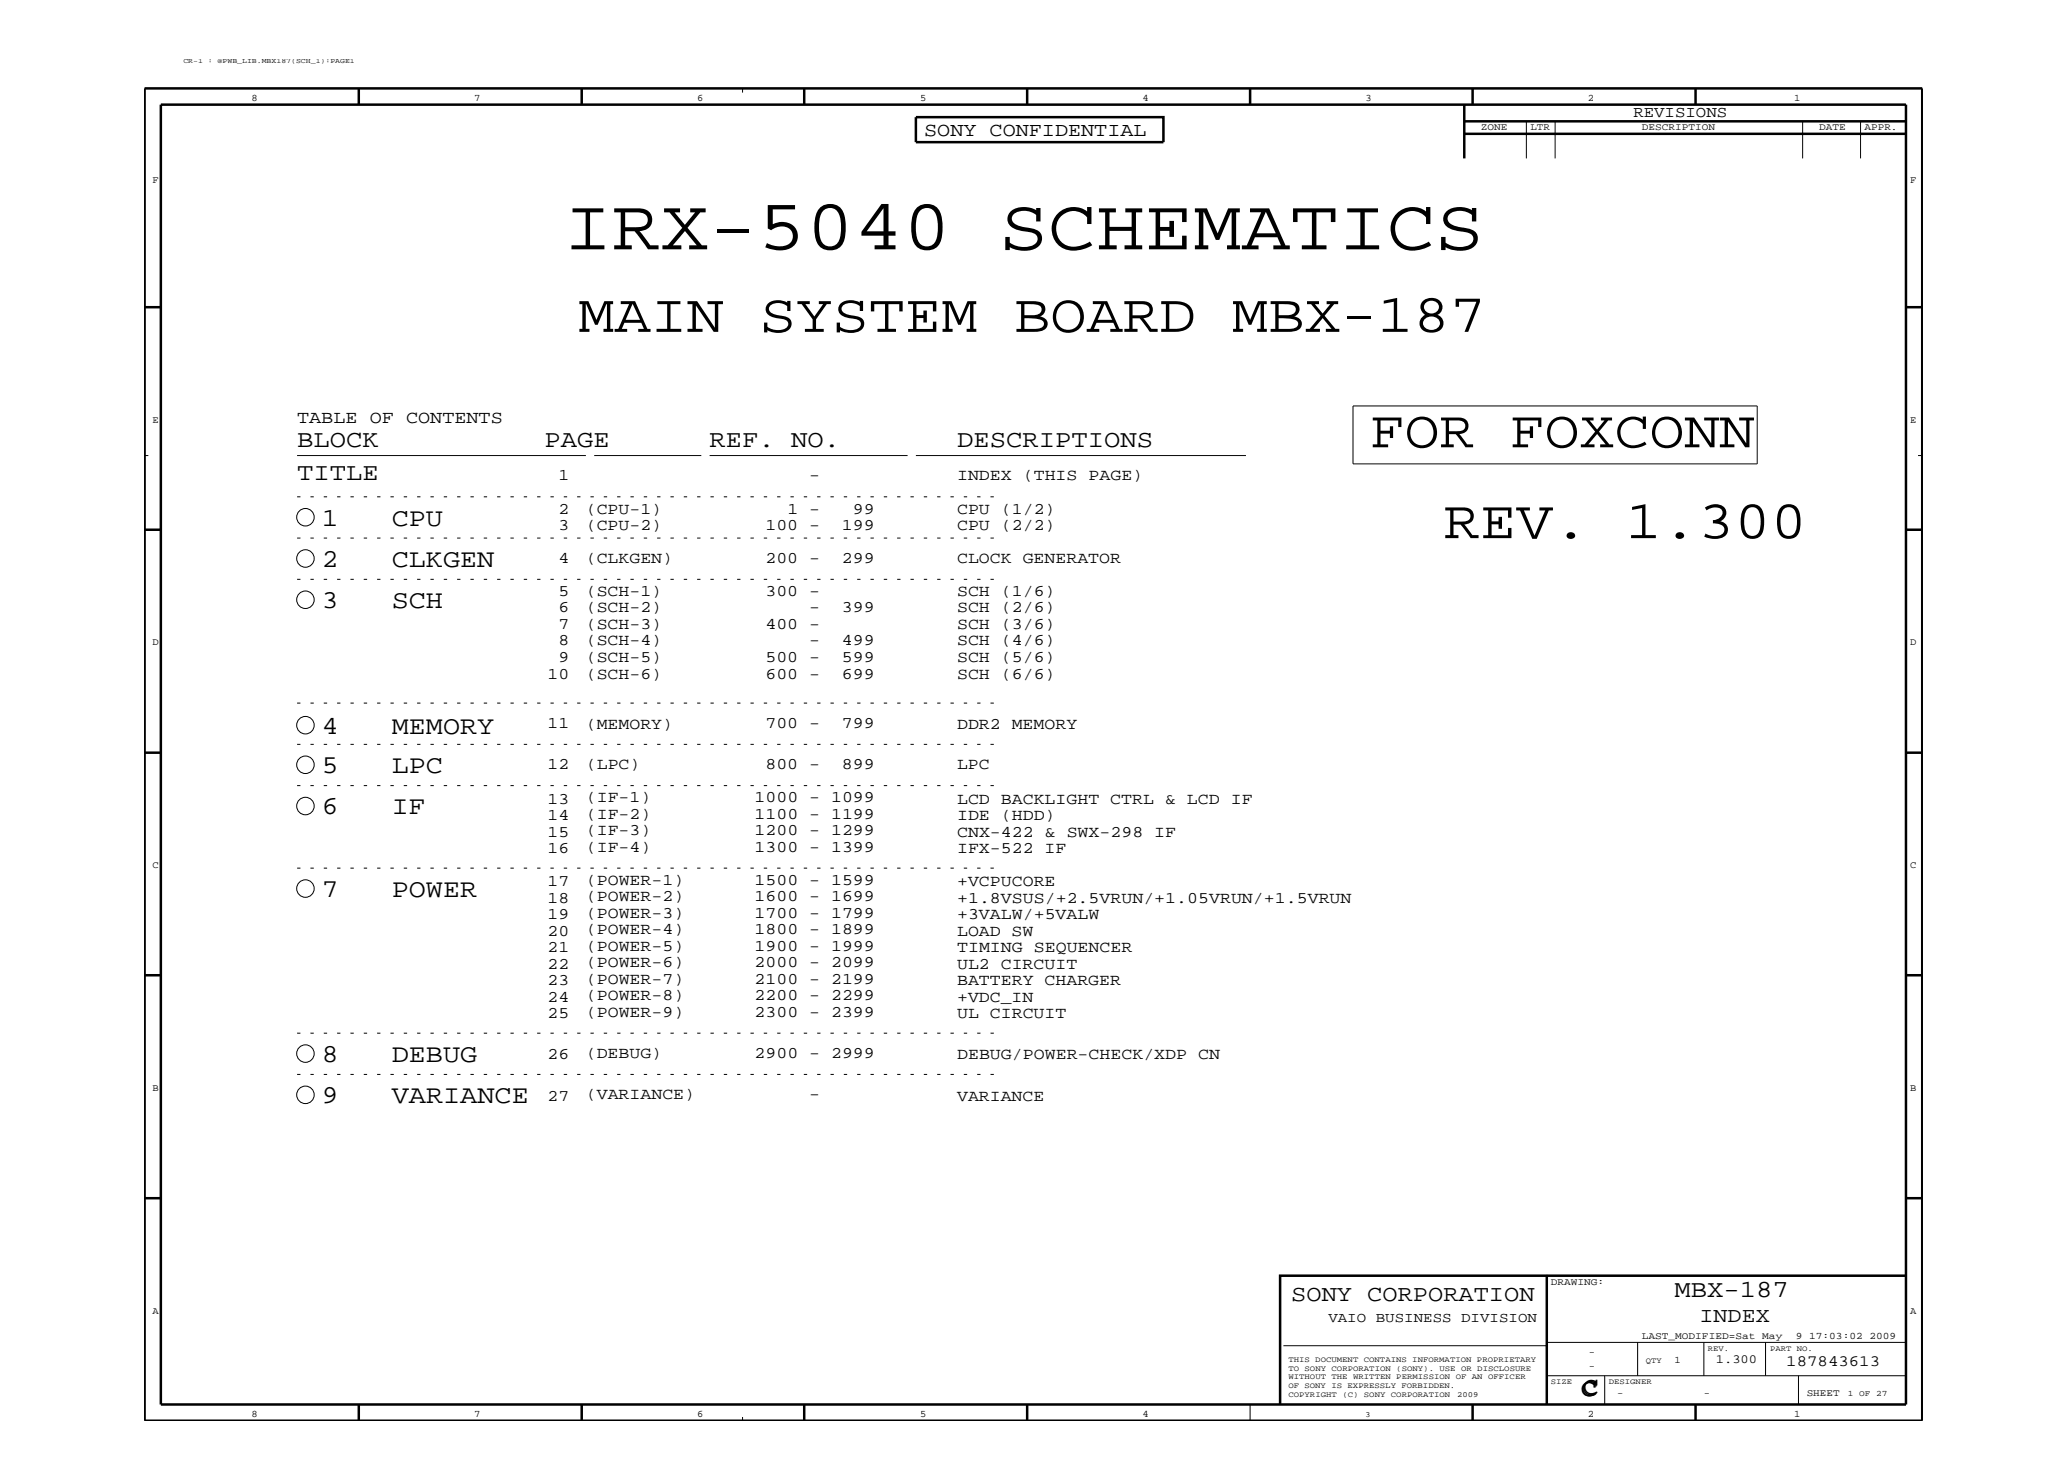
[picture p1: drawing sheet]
<svg xmlns="http://www.w3.org/2000/svg" width="420mm" height="297mm" viewBox="0 0 420 297" stroke-linecap="round" stroke-linejoin="round" font-family="sans-serif">
<g fill="none" stroke="#000" stroke-width=".2">
<path d="M150.9 18v.8M310.2 24.6v7.6M316 24.6v7.6M366.3 24.6v7.6M378.1 24.6v7.6M29.4 92.6h.7M60.4 92.6h58.6M120.7 92.6h21.8M144.2 92.6h40.2M186.1 92.6h67.1M274.9 82.5h82.2v11.7h-82.2zM389.7 92.6h.9"/>
<path d="M260.8 273.4h53.5M314.3 279.5h73M314.3 272.7h73M326.1 279.5v5.9M332.8 272.7v6.8M346.2 272.7v6.8M358.8 272.7v6.8M365.4 279.5v5.9M150.9 287.9v.8M254 285.4v3.3"/>
<circle cx="62.1" cy="105.1" r="1.78"/>
<circle cx="62.1" cy="113.5" r="1.78"/>
<circle cx="62.1" cy="121.9" r="1.78"/>
<circle cx="62.1" cy="147.3" r="1.78"/>
<circle cx="62.1" cy="155.4" r="1.78"/>
<circle cx="62.1" cy="163.8" r="1.78"/>
<circle cx="62.1" cy="180.5" r="1.78"/>
<circle cx="62.1" cy="214.1" r="1.78"/>
<circle cx="62.1" cy="222.4" r="1.78"/>
</g>
<g fill="none" stroke="#000" stroke-width=".51">
<path d="M29.4 18h361.2v270.7h-361.2zM72.9 18v3.3M118.2 18v3.3M163.4 18v3.3M208.7 18v3.3M254 18v3.3M299.2 18v3.3M344.5 18v3.3M32.7 21.3h354.6v264.1h-354.6zM186.1 23.8h50.3v5.1h-50.3zM297.5 21.3v10.9M297.5 27.2h89.8"/>
<path d="M297.5 24.6h89.8M29.4 62.4h3.3M387.3 62.4h3.3M29.4 107.6h3.3M387.3 107.6h3.3M29.4 152.9h3.3M387.3 152.9h3.3M29.4 198.1h3.3M387.3 198.1h3.3M29.4 243.4h3.3M314.3 259v26.4M387.3 243.4h3.3"/>
<path d="M387.3 259.2h-127.2v26.1M72.9 285.4v3.3M118.2 285.4v3.3M163.4 285.4v3.3M208.7 285.4v3.3M299.2 285.4v3.3M344.5 285.4v3.3"/>
</g>
<path d="M60.4 100.9h142.5M60.4 109.3h142.5M60.4 117.7h142.5M60.4 159.6h142.5M60.4 151.2h142.5M60.4 142.9h142.5M60.4 176.4h142.5M60.4 218.3h142.5M60.4 209.9h142.5" fill="none" stroke="#000" stroke-width=".2" stroke-dasharray=".7 2" stroke-linecap="butt"/>
<text font-size="14.8" x="114.6" y="50.7">IRX-5040 SCHEMATICS</text>
<g font-size="11.1">
<text x="117.5" y="67.4">MAIN SYSTEM BOARD MBX-187</text>
<text x="293.4" y="109.3">REV. 1.300</text>
</g>
<text font-size="10.8" x="278.3" y="90.9">FOR FOXCONN</text>
<g font-size="5.2">
<text x="65.4" y="106.8">1</text>
<text x="79.6" y="106.8">CPU</text>
<text x="65.4" y="115.2">2</text>
<text x="79.6" y="115.2">CLKGEN</text>
<text x="65.4" y="123.6">3</text>
<text x="79.6" y="123.6">SCH</text>
<text x="65.4" y="149">4</text>
<text x="79.6" y="149">MEMORY</text>
<text x="65.4" y="157.1">5</text>
<text x="79.6" y="157.1">LPC</text>
<text x="65.4" y="165.5">6</text>
<text x="79.6" y="165.5">IF</text>
<text x="65.4" y="182.2">7</text>
<text x="79.6" y="182.2">POWER</text>
<text x="65.4" y="215.8">8</text>
<text x="79.6" y="215.8">DEBUG</text>
<text x="65.4" y="224.1">9</text>
<text x="79.6" y="224.1">VARIANCE</text>
</g>
<g font-size="5">
<text x="60.4" y="90.9">BLOCK</text>
<text x="110.7" y="90.9">PAGE</text>
<text x="144.2" y="90.9">REF. NO.</text>
<text x="194.5" y="90.9">DESCRIPTIONS</text>
<text x="60.4" y="97.6">TITLE</text>
<text x="340.3" y="263.6">MBX-187</text>
<text x="321.3" y="283.6">C</text>
<text x="321.6" y="283.2">C</text>
</g>
<text font-size="4.7" x="262.4" y="264.4">SONY CORPORATION</text>
<text font-size="4.3" x="345.4" y="268.6">INDEX</text>
<text font-size="4" x="187.8" y="27.5">SONY CONFIDENTIAL</text>
<text font-size="3.6" x="60.4" y="85.9">TABLE OF CONTENTS</text>
<g font-size="3.3">
<text x="113.5" y="97.6">1</text>
<text x="164.4" y="97.6">-</text>
<text x="194.5" y="97.6">INDEX (THIS PAGE)</text>
<text x="113.5" y="104.3">2</text>
<text x="113.5" y="107.6">3</text>
<text x="119" y="107.6">(CPU-2)</text>
<text x="119" y="104.3">(CPU-1)</text>
<text x="155.5" y="107.6">100 -</text>
<text x="160" y="104.3">1 -</text>
<text x="171.1" y="107.6">199</text>
<text x="173.3" y="104.3">99</text>
<text x="194.5" y="107.6">CPU (2/2)</text>
<text x="194.5" y="104.3">CPU (1/2)</text>
<text x="113.5" y="114.3">4</text>
<text x="119" y="114.3">(CLKGEN)</text>
<text x="155.5" y="114.3">200 -</text>
<text x="171.1" y="114.3">299</text>
<text x="194.5" y="114.3">CLOCK GENERATOR</text>
<text x="113.5" y="121.1">5</text>
<text x="113.5" y="124.4">6</text>
<text x="119" y="124.4">(SCH-2)</text>
<text x="119" y="121.1">(SCH-1)</text>
<text x="155.5" y="121.1">300 -</text>
<text x="164.4" y="124.4">-</text>
<text x="171.1" y="124.4">399</text>
<text x="194.5" y="124.4">SCH (2/6)</text>
<text x="194.5" y="121.1">SCH (1/6)</text>
<text x="113.5" y="127.8">7</text>
<text x="113.5" y="131.1">8</text>
<text x="119" y="131.1">(SCH-4)</text>
<text x="119" y="127.8">(SCH-3)</text>
<text x="155.5" y="127.8">400 -</text>
<text x="164.4" y="131.1">-</text>
<text x="171.1" y="131.1">499</text>
<text x="194.5" y="131.1">SCH (4/6)</text>
<text x="194.5" y="127.8">SCH (3/6)</text>
<text x="111.3" y="137.9">10</text>
<text x="113.5" y="134.5">9</text>
<text x="119" y="134.5">(SCH-5)</text>
<text x="119" y="137.9">(SCH-6)</text>
<text x="155.5" y="137.9">600 -</text>
<text x="155.5" y="134.5">500 -</text>
<text x="171.1" y="137.9">699</text>
<text x="171.1" y="134.5">599</text>
<text x="194.5" y="137.9">SCH (6/6)</text>
<text x="194.5" y="134.5">SCH (5/6)</text>
<text x="111.3" y="147.9">11</text>
<text x="119" y="148.2">(MEMORY)</text>
<text x="155.5" y="147.9">700 -</text>
<text x="171.1" y="147.9">799</text>
<text x="194.5" y="148.2">DDR2 MEMORY</text>
<text x="111.3" y="156.2">12</text>
<text x="119" y="156.2">(LPC)</text>
<text x="155.5" y="156.2">800 -</text>
<text x="171.1" y="156.2">899</text>
<text x="194.5" y="156.2">LPC</text>
<text x="111.3" y="163.3">13</text>
<text x="111.3" y="166.7">14</text>
<text x="119" y="163">(IF-1)</text>
<text x="119" y="166.3">(IF-2)</text>
<text x="153.3" y="163">1000 - 1099</text>
<text x="153.3" y="166.3">1100 - 1199</text>
<text x="194.5" y="163.3">LCD BACKLIGHT CTRL &amp; LCD IF</text>
<text x="194.5" y="166.7">IDE (HDD)</text>
<text x="111.3" y="170">15</text>
<text x="111.3" y="173.3">16</text>
<text x="119" y="173">(IF-4)</text>
<text x="119" y="169.7">(IF-3)</text>
<text x="153.3" y="173">1300 - 1399</text>
<text x="153.3" y="169.7">1200 - 1299</text>
<text x="194.5" y="170">CNX-422 &amp; SWX-298 IF</text>
<text x="194.5" y="173.3">IFX-522 IF</text>
<text x="119" y="179.8">(POWER-1)</text>
<text x="153.3" y="179.8">1500 - 1599</text>
<text x="111.3" y="180">17</text>
<text x="111.3" y="183.4">18</text>
<text x="119" y="183.1">(POWER-2)</text>
<text x="153.3" y="183.1">1600 - 1699</text>
<text x="194.5" y="183.4">+1.8VSUS/+2.5VRUN/+1.05VRUN/+1.5VRUN</text>
<text x="194.5" y="180">+VCPUCORE</text>
<text x="111.3" y="186.8">19</text>
<text x="111.3" y="190.1">20</text>
<text x="119" y="186.5">(POWER-3)</text>
<text x="119" y="189.8">(POWER-4)</text>
<text x="153.3" y="186.5">1700 - 1799</text>
<text x="153.3" y="189.8">1800 - 1899</text>
<text x="194.5" y="186.8">+3VALW/+5VALW</text>
<text x="194.5" y="190.1">LOAD SW</text>
<text x="111.3" y="193.5">21</text>
<text x="111.3" y="196.8">22</text>
<text x="119" y="193.2">(POWER-5)</text>
<text x="119" y="196.5">(POWER-6)</text>
<text x="153.3" y="196.5">2000 - 2099</text>
<text x="153.3" y="193.2">1900 - 1999</text>
<text x="194.5" y="193.5">TIMING SEQUENCER</text>
<text x="194.5" y="196.8">UL2 CIRCUIT</text>
<text x="111.3" y="200.2">23</text>
<text x="111.3" y="203.6">24</text>
<text x="119" y="199.8">(POWER-7)</text>
<text x="119" y="203.2">(POWER-8)</text>
<text x="153.3" y="199.8">2100 - 2199</text>
<text x="153.3" y="203.2">2200 - 2299</text>
<text x="194.5" y="200.2">BATTERY CHARGER</text>
<text x="194.5" y="203.6">+VDC_IN</text>
<text x="111.3" y="206.9">25</text>
<text x="119" y="206.5">(POWER-9)</text>
<text x="153.3" y="206.5">2300 - 2399</text>
<text x="194.5" y="206.9">UL CIRCUIT</text>
<text x="111.3" y="215.3">26</text>
<text x="119" y="214.9">(DEBUG)</text>
<text x="153.3" y="214.9">2900 - 2999</text>
<text x="194.5" y="215.3">DEBUG/POWER-CHECK/XDP CN</text>
<text x="111.3" y="223.6">27</text>
<text x="119" y="223.3">(VARIANCE)</text>
<text x="164.4" y="223.3">-</text>
<text x="194.5" y="223.6">VARIANCE</text>
</g>
<g font-size="3.2">
<text x="331.9" y="23.8">REVISIONS</text>
<text x="363" y="277.6">187843613</text>
</g>
<text font-size="2.9" x="269.9" y="268.6">VAIO BUSINESS DIVISION</text>
<text font-size="2.5" x="348.7" y="277">1.300</text>
<g font-size="2">
<text x="51.1" y="20.5">8</text>
<text x="96.3" y="20.5">7</text>
<text x="141.6" y="20.5">6</text>
<text x="186.9" y="20.5">5</text>
<text x="232.2" y="20.5">4</text>
<text x="277.5" y="20.5">3</text>
<text x="322.7" y="20.5">2</text>
<text x="364.6" y="20.5">1</text>
<text x="300.9" y="26.4">ZONE</text>
<text x="311" y="26.4">LTR</text>
<text x="333.6" y="26.4">DESCRIPTION</text>
<text x="369.7" y="26.4">DATE</text>
<text x="378.9" y="26.4">APPR.</text>
<text x="31" y="37.3">F</text>
<text x="388.1" y="37.3">F</text>
<text x="31" y="85.9">E</text>
<text x="388.1" y="85.9">E</text>
<text x="31" y="131.1">D</text>
<text x="388.1" y="131.1">D</text>
<text x="31" y="176.4">C</text>
<text x="388.1" y="176.4">C</text>
<text x="31" y="221.7">B</text>
<text x="388.1" y="221.7">B</text>
<text x="315.1" y="261.1">DRAWING:</text>
<text x="31" y="266.9">A</text>
<text x="388.1" y="266.9">A</text>
<text x="322.9" y="275.3">-</text>
<text x="333.6" y="272">LAST_MODIFIED=Sat May</text>
<text x="364.9" y="272">9 17:03:02 2009</text>
<text x="322.9" y="278.1">-</text>
<text x="340.3" y="277">1</text>
<text x="51.1" y="287.9">8</text>
<text x="96.3" y="287.9">7</text>
<text x="141.6" y="287.9">6</text>
<text x="186.9" y="287.9">5</text>
<text x="232.2" y="287.9">4</text>
<text x="322.7" y="287.9">2</text>
<text x="328.6" y="283.7">-</text>
<text x="346.2" y="283.7">-</text>
<text x="364.6" y="287.9">1</text>
<text x="367.1" y="283.7">SHEET</text>
</g>
<text font-size="1.7" x="375.5" y="283.7">1 OF 27</text>
<g font-size="1.6">
<text x="347" y="274.4">REV.</text>
<text x="359.7" y="274.5">PART NO.</text>
<text x="261.8" y="280.3">WITHOUT THE WRITTEN PERMISSION OF AN OFFICER</text>
<text x="261.8" y="276.7">THIS DOCUMENT CONTAINS INFORMATION PROPRIETARY</text>
<text x="261.8" y="278.6">TO SONY CORPORATION (SONY). USE OR DISCLOSURE</text>
<text x="315.1" y="281.1">SIZE</text>
<text x="326.9" y="281.1">DESIGNER</text>
<text x="334.4" y="277">QTY</text>
<text x="261.8" y="282.1">OF SONY IS EXPRESSLY FORBIDDEN.</text>
<text x="261.8" y="283.7">COPYRIGHT (C) SONY CORPORATION</text>
<text x="277.5" y="287.9">3</text>
<text x="296.1" y="283.8">2009</text>
</g>
<text font-size="1.4" x="37.3" y="12.9">CR-1 : @PWB_LIB.MBX187(SCH_1):PAGE1</text>
</svg>
